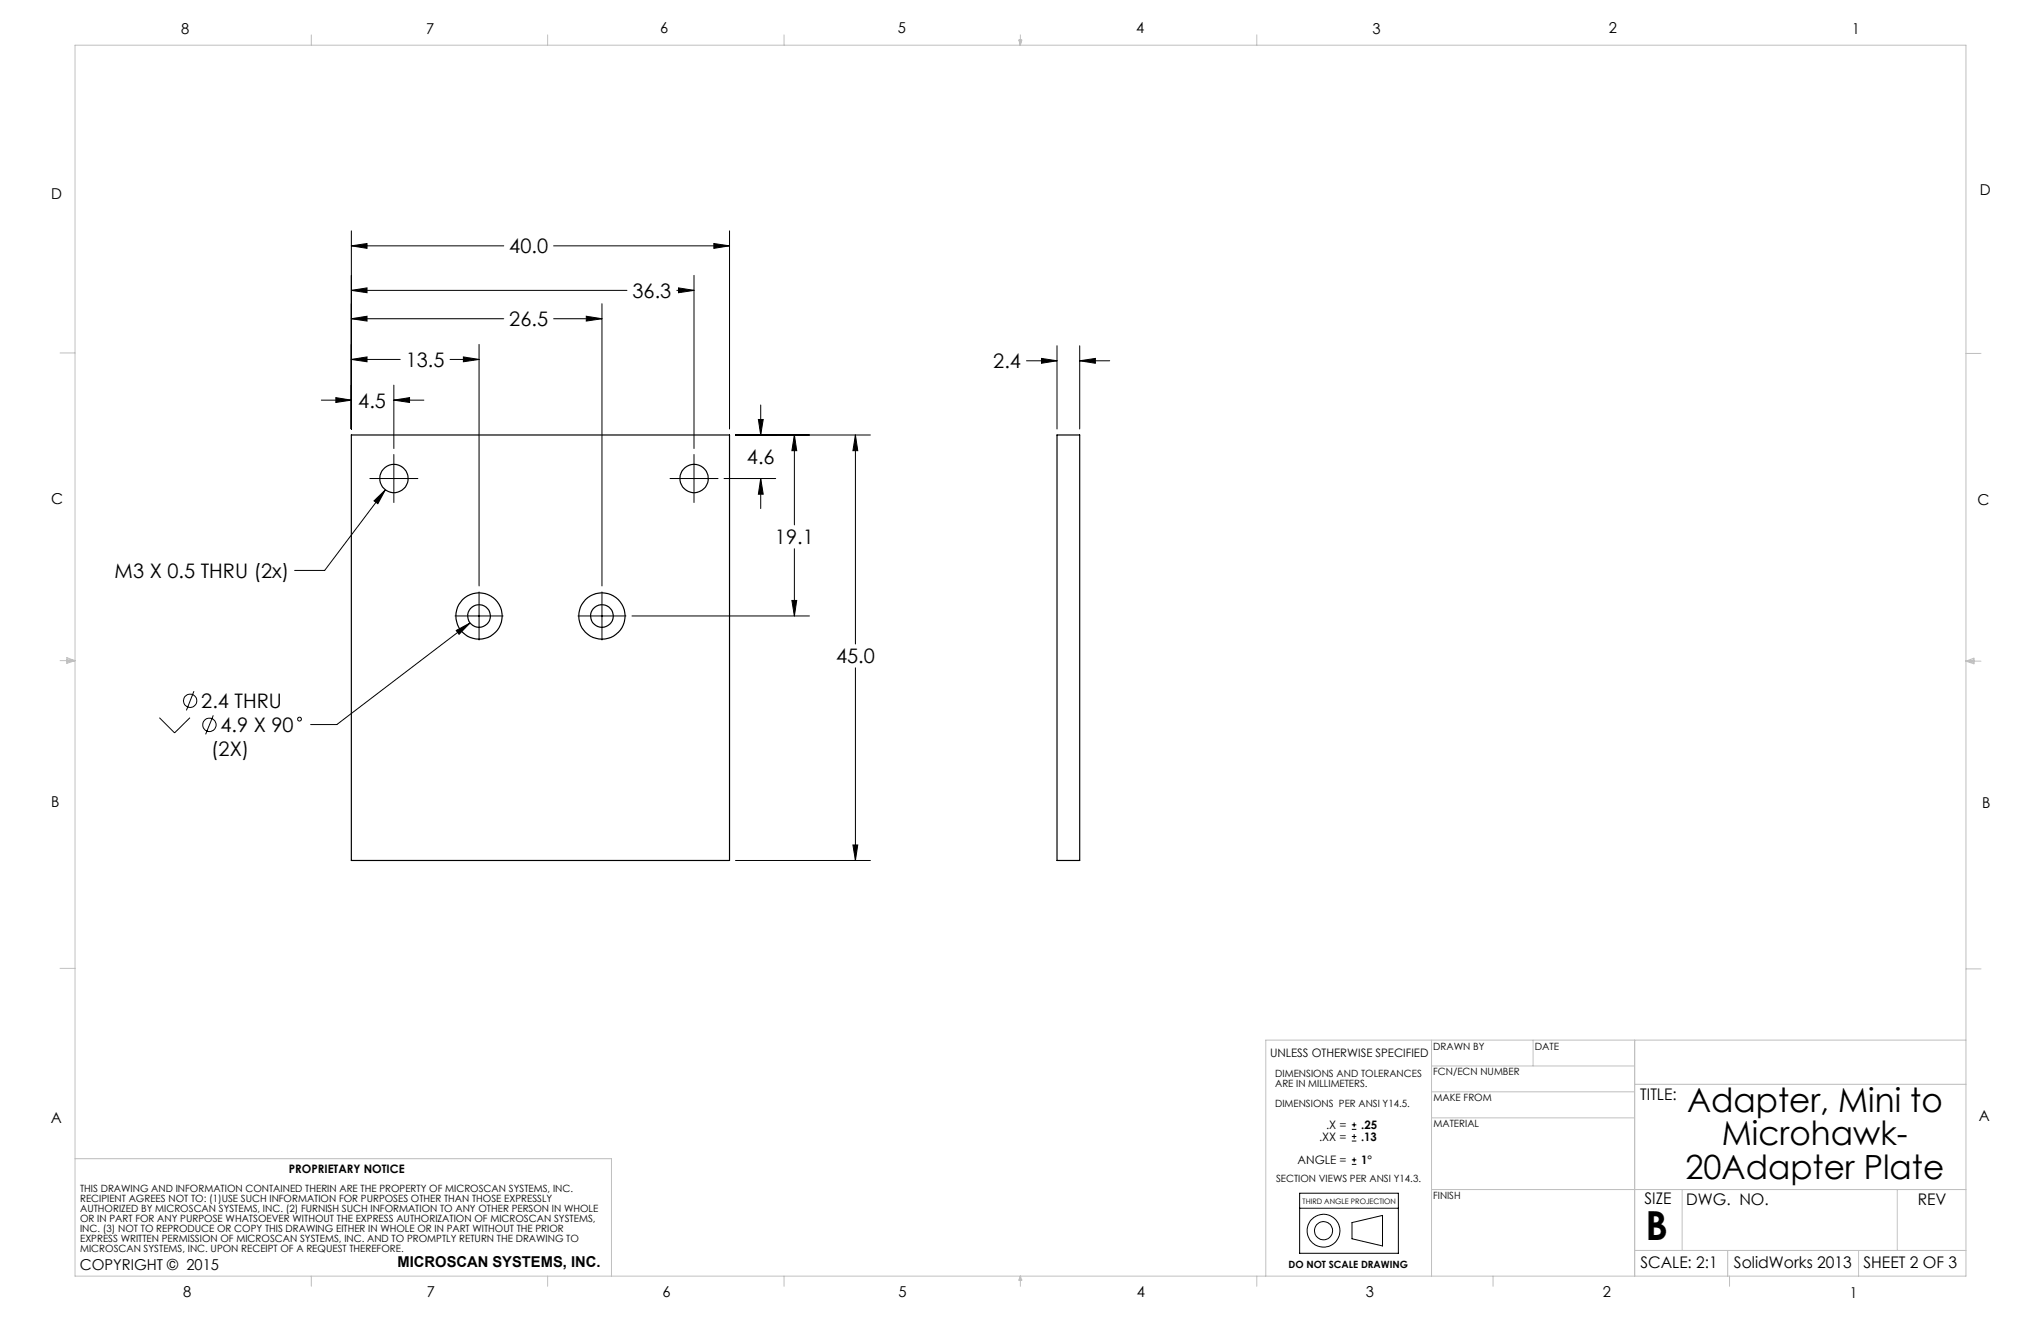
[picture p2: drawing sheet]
<svg xmlns="http://www.w3.org/2000/svg" width="432mm" height="279mm" viewBox="0 0 432 279" stroke-linecap="round" stroke-linejoin="round" font-family="sans-serif">
<g fill="none" stroke="#000" stroke-width=".21">
<path d="M74.3 52l3.3-.5v1zM74.3 48.8v41.9M74.3 52h32.3M117.1 52h37.2M146.8 58.2v36.7M151 51.5l3.3 .5-3.3 .5zM154.3 48.8v41.9M74.3 76l3.3-.5v1zM74.3 67.4l3.3-.5v1zM74.3 61.4l3.3-.5v1zM74.3 76h10.4M74.3 67.4h32.3"/>
<path d="M74.3 61.4h58.3M95.2 76h6.2M98 75.5l3.4 .5-3.4 .5zM101.4 72.8v51.1M117.1 67.4h10.3M124 66.9l3.4 .5-3.4 .5zM127.4 64.2v59.7M143.2 61.4h3.6M143.5 60.9l3.3 .5-3.3 .5zM217.2 76.3h6.4M220.3 75.8l3.3 .5-3.3 .5zM223.6 73.1v17.6"/>
<path d="M228.4 76.3l3.3-.5v1zM228.4 73.1v17.6M228.4 76.3h6.4M68 84.6h6.3M71 84.1l3.3 .5-3.3 .5zM83.3 84.6l3.3-.5v1zM83.3 81.5v13.4M83.3 96.1v10.2M83.3 84.6h6.4M146.8 96.1v10.2M155.6 92h28.5M160.4 88.7h1.1l-.6 3.3z"/>
<path d="M160.9 85.7v6.3M168.1 92l.5 3.3h-1.1zM168.1 92v19M181 92l.5 3.3h-1.1zM181 92v44.2M78.2 101.2h10.2M79.1 105.9l2.4-2.3-1.6 2.9zM81.5 103.6l-12.8 17.1h-6.4M141.7 101.2h10.2M153.2 101.2h10.9M160.9 101.2l.6 3.3h-1.1zM160.9 101.2v6.4"/>
<path d="M168.1 116.1v14.2M96.3 130.3h10.1M96.5 133.4l2.9-1.6-2.3 2.4zM99.4 131.8l-28.1 21.4h-5.6M101.4 125.2v10.2M122.3 130.3h10.1M127.4 125.2v10.2M133.7 130.3h37.5M167.5 127h1.1l-.5 3.3zM33.7 151.8l3.2 3.2 3.3-3.2M41 146.2l-1.6 4M45.1 151.3l-1.6 4"/>
<path d="M181 141.3v40.7M180.4 178.7h1.1l-.5 3.3zM155.6 182h28.5M286 238.9h.9M286 237.9h.9M286.5 237.4v1M286.5 239.9v1M275 255.6h20.8M275 252.4h20.8v12.7h-20.8zM286 241.3h.9M286 240.4h.9M286 246.3h.9"/>
<path d="M286 245.3h.9M286 258.6l6.5-1.5v6.4l-6.5-1.5zM286.5 244.8v1"/>
<circle cx="40.2" cy="148.2" r="1.4"/>
<circle cx="44.3" cy="153.3" r="1.42"/>
<circle cx="63.4" cy="152.1" r=".41"/>
<circle cx="280" cy="260.3" r="1.92"/>
<circle cx="280" cy="260.3" r="3.5"/>
</g>
<g fill="none" stroke="#c0c0c0" stroke-width=".21">
<path d="M15.9 9.6h400v260.3h-400zM65.9 7.4v2.2M115.9 7.4v2.2M165.9 7.4v2.2M215.5 8.5h.7l-.3 1.1zM215.7 8.5l.2 1.1M215.9 7.4v2.2M216 8.5l-.1 1.1M265.9 7.4v2.2M12.7 74.6h3.2M415.9 74.8h3.2M12.7 139.7h3.2"/>
<path d="M14.1 139.5l1.8 .2M14.1 139.1l1.8 .6-1.8 .6zM15.9 139.7l-1.8 .3M415.9 139.8h3.2M415.9 139.8l1.7-.6v1.2zM415.9 139.8l1.7 .3M417.6 139.6l-1.7 .2M12.7 204.8h3.2M302.9 220v49.9M324.3 220v5.5M345.8 220v49.9M415.9 204.9h3.2"/>
<path d="M415.9 220h-148.1v49.9M302.9 236.4h42.9M302.9 230.9h42.9M302.9 225.5h42.9M345.8 229.3h70.1M15.9 245.1h113.5v24.8M355.9 251.6v12.9M401.4 251.6v12.9M415.9 251.6h-113M65.9 269.9v2.2M115.9 269.9v2.2M165.9 269.9v2.2"/>
<path d="M215.9 269.9v2.2M215.9 269.9l.3 .9h-.7zM265.9 269.9v2.2M315.9 269.9v2.2M345.8 264.5h70.1M365.5 264.5v5.4M365.9 269.9v2.2M393.2 264.5v5.4"/>
</g>
<path d="M74.3 52l3.3-.5v1zM151 51.5l3.3 .5-3.3 .5zM181 92l.5 3.3h-1.1zM180.4 178.7h1.1l-.5 3.3zM160.9 101.2l.6 3.3h-1.1zM160.4 88.7h1.1l-.6 3.3zM168.1 92l.5 3.3h-1.1zM167.5 127h1.1l-.5 3.3zM71 84.1l3.3 .5-3.3 .5zM83.3 84.6l3.3-.5v1zM74.3 76l3.3-.5v1zM98 75.5l3.4 .5-3.4 .5zM74.3 67.4l3.3-.5v1zM124 66.9l3.4 .5-3.4 .5zM74.3 61.4l3.3-.5v1zM143.5 60.9l3.3 .5-3.3 .5zM79.1 105.9l.8 .6 1.6-2.9zM96.5 133.4l.6 .8 2.3-2.4zM228.4 76.3l3.3-.5v1zM220.3 75.8l3.3 .5-3.3 .5z" fill="#000"/>
<g fill="none" stroke="#000" stroke-width=".25">
<path d="M74.3 92h80v90h-80zM223.6 92h4.8v90h-4.8z"/>
<circle cx="83.3" cy="101.2" r="3"/>
<circle cx="146.8" cy="101.2" r="3"/>
<circle cx="101.3" cy="130.3" r="4.9"/>
<circle cx="101.4" cy="130.3" r="2.4"/>
<circle cx="127.3" cy="130.3" r="4.9"/>
<circle cx="127.4" cy="130.3" r="2.4"/>
</g>
<text font-size="8.5" x="348.1" y="262.2">B</text>
<g font-size="7.1">
<text x="356.9" y="235.2">Adapter, Mini to</text>
<text x="364.3" y="242.2">Microhawk-</text>
<text x="356.6" y="249.3">20Adapter Plate</text>
</g>
<g font-size="4.2">
<text x="107.7" y="53.6">40.0</text>
<text x="133.8" y="63">36.3</text>
<text x="107.7" y="69">26.5</text>
<text x="85.8" y="77.6">13.5</text>
<text x="210.1" y="77.9">2.4</text>
<text x="75.8" y="86.2">4.5</text>
<text x="158" y="98.1">4.6</text>
<text x="164" y="115.1">19.1</text>
<text x="24.3" y="122.2">M3 X 0.5 THRU (2x)</text>
<text x="176.9" y="140.3">45.0</text>
<text x="42.6" y="149.8">2.4 THRU</text>
<text x="46.7" y="154.8">4.9 X 90</text>
<text x="44.7" y="159.9">(2X)</text>
</g>
<g font-size="3.4">
<text x="347" y="232.7">TITLE:</text>
<text x="347.9" y="254.8">SIZE</text>
<text x="356.7" y="254.8">DWG. NO.</text>
<text x="405.7" y="254.9">REV</text>
<text x="347" y="268.3">SCALE: 2:1</text>
<text x="366.8" y="268.3">SolidWorks 2013</text>
<text x="394.2" y="268.2">SHEET 2 OF 3</text>
</g>
<g font-size="3.2">
<text x="38.3" y="7.1">8</text>
<text x="90.2" y="7.2">7</text>
<text x="139.6" y="7">6</text>
<text x="189.9" y="6.9">5</text>
<text x="240.4" y="7">4</text>
<text x="290.4" y="7.1">3</text>
<text x="340.4" y="7">2</text>
<text x="391.8" y="7.1">1</text>
<text x="10.9" y="42">D</text>
<text x="418.8" y="41.1">D</text>
<text x="10.8" y="106.7">C</text>
<text x="418.3" y="106.8">C</text>
<text x="10.8" y="170.6">B</text>
<text x="419.4" y="171">B</text>
<text x="10.8" y="237.6">A</text>
<text x="418.6" y="237.2">A</text>
<text x="16.9" y="268.6">COPYRIGHT © 2015</text>
<text x="84.1" y="267.9">MICROSCAN SYSTEMS, INC.</text>
<text x="38.7" y="274.3">8</text>
<text x="90.3" y="274.3">7</text>
<text x="140.1" y="274.2">6</text>
<text x="190.1" y="274.3">5</text>
<text x="240.5" y="274.2">4</text>
<text x="289" y="274.3">3</text>
<text x="339.1" y="274.3">2</text>
<text x="391.3" y="274.6">1</text>
</g>
<g font-size="2.5">
<text x="268.7" y="223.6">UNLESS OTHERWISE SPECIFIED</text>
<text x="280.6" y="238.9">.X =</text>
<text x="288" y="238.9">.25</text>
<text x="279.1" y="241.3">.XX =</text>
<text x="288" y="241.3">.13</text>
<text x="61.1" y="248.1">PROPRIETARY NOTICE</text>
<text x="274.5" y="246.3">ANGLE =</text>
<text x="288" y="246.3">1°</text>
</g>
<g font-size="2.1">
<text x="303.2" y="222">DRAWN BY</text>
<text x="324.7" y="222">DATE</text>
<text x="269.8" y="227.8">DIMENSIONS AND TOLERANCES</text>
<text x="303.2" y="227.5">FCN/ECN NUMBER</text>
<text x="269.8" y="229.9">ARE IN MILLIMETERS.</text>
<text x="303.3" y="232.9">MAKE FROM</text>
<text x="269.8" y="234.2">DIMENSIONS PER ANSI Y14.5.</text>
<text x="303.3" y="238.5">MATERIAL</text>
<text x="270" y="250">SECTION VIEWS PER ANSI Y14.3.</text>
<text x="17" y="252.1">THIS DRAWING AND INFORMATION CONTAINED THERIN ARE THE PROPERTY OF MICROSCAN SYSTEMS, INC.</text>
<text x="17" y="254.2">RECIPIENT AGREES NOT TO: (1)USE SUCH INFORMATION FOR PURPOSES OTHER THAN THOSE EXPRESSLY</text>
<text x="17" y="256.3">AUTHORIZED BY MICROSCAN SYSTEMS, INC. (2) FURNISH SUCH INFORMATION TO ANY OTHER PERSON IN WHOLE</text>
<text x="303.2" y="253.6">FINISH</text>
<text x="17" y="258.4">OR IN PART FOR ANY PURPOSE WHATSOEVER WITHOUT THE EXPRESS AUTHORIZATION OF MICROSCAN SYSTEMS,</text>
<text x="17" y="260.5">INC. (3) NOT TO REPRODUCE OR COPY THIS DRAWING EITHER IN WHOLE OR IN PART WITHOUT THE PRIOR</text>
<text x="17" y="262.7">EXPRESS WRITTEN PERMISSION OF MICROSCAN SYSTEMS, INC. AND TO PROMPTLY RETURN THE DRAWING TO</text>
<text x="17" y="264.8">MICROSCAN SYSTEMS, INC. UPON RECEIPT OF A REQUEST THEREFORE.</text>
<text x="272.6" y="268.3">DO NOT SCALE DRAWING</text>
</g>
<text font-size="1.6" x="275.6" y="254.5">THIRD ANGLE PROJECTION</text>
</svg>
